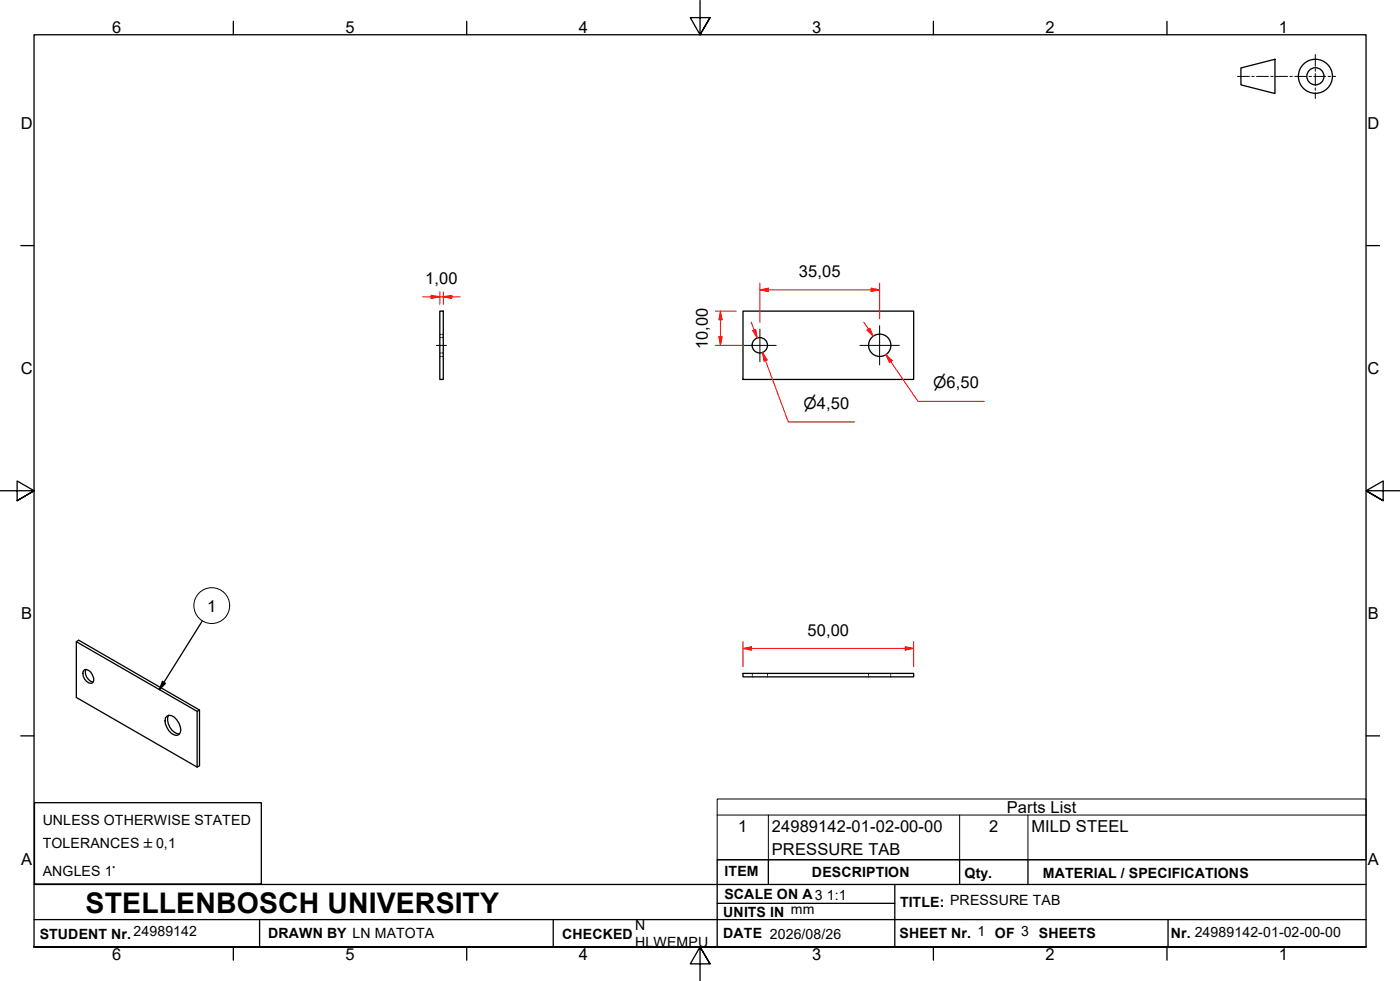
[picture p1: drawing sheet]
<svg xmlns="http://www.w3.org/2000/svg" width="410mm" height="287mm" viewBox="0 0 410 287" stroke-linecap="round" stroke-linejoin="round" font-family="sans-serif">
<!-- layer: Visible Edges(ISO) -->
<g fill="none" stroke="#000" stroke-width=".38">
<path d="M128.8 91.1h1v20h-1zM217.6 91.1h49.9v20h-49.9zM22.4 187.8l35.3 20.4 .7-.4-35.3-20.4-.7 .4v16.4l35.3 20.4M24.4 196.4l.4-.4a2.64 2.64 0 0 1 2.3 3.8 1.82 1.82 0 0 1-2.3-1l-.4-.9zM25.1 196a2.92 2.92 0 0 0 2.1 3.7M217.6 197.1h49.9v1h-49.9zM48.9 209.6a2.21 2.21 0 0 1 2.9 1.1 4.2 4.2 0 0 1 1 3.8l-.4 .5a2.3 2.3 0 0 1-2.9-1.1 4.3 4.3 0 0 1-1-3.8zM49.4 209.4a4.1 4.1 0 0 0 3.2 5.4M58.4 207.8v16.4l-.7 .4v-16.4"/>
<circle cx="222.5" cy="101.1" r="2.25"/>
<circle cx="257.6" cy="101.1" r="3.3"/>
</g>
<!-- layer: Hidden Edges(ISO) -->
<g fill="none" stroke="#000" stroke-width=".29">
<path d="M128.8 98.8h.3M128.8 97.9h.3M129.4 98.8h.4M129.4 97.9h.4M128.8 103.3h.3M128.8 104.3h.3M129.4 103.3h.4M129.4 104.3h.4M220.3 197.1v.4M220.3 197.8v.3M224.7 197.1v.4M224.7 197.8v.3"/>
<path d="M254.3 197.1v.4M254.3 197.8v.3M260.8 197.1v.4M260.8 197.8v.3"/>
</g>
<!-- layer: Symbols(ISO) -->
<path d="M210 238.6v-4.7h190v4.7M210 238.6v13.1h190v-13.1M210 238.6h190M225 238.6v13.1M281 238.6v13.1M301 238.6v13.1" fill="none" stroke="#000" stroke-width=".29"/>
<!-- layer: Border_0 -->
<g fill="none" stroke="#000" stroke-width=".38">
<path d="M68.3 6.2v4M136.7 6.2v4M205 .1v10.1l-2.9-5h5.8l-2.9 5 2.9-5M273.3 6.2v4M341.7 6.2v4M6.1 71.9h3.9M400 71.9h3.9M0 143.7h10l-5-2.9v5.8l5-2.9-5 2.9M410 143.7h-10l5-2.9v5.8l-5-2.9 5 2.9M6.1 215.4h3.9M400 215.4h3.9M10 277.2v-267h390v267h-390h390"/>
<path d="M68.3 277.2v3.9M136.7 277.2v3.9M273.3 277.2v3.9M341.7 277.2v3.9M207.9 282.1l-2.9-4.9 2.9 4.9h-5.8l2.9-4.9v10"/>
</g>
<!-- layer: Sketch Geometry(ISO) -->
<g fill="none" stroke="#000" stroke-width=".38">
<path d="M363.3 19.9l10-2.6v10.1l-10-2.6zM10.1 235h66.4v23.8h-66.4zM10 258.9h390M225 251.7v7.2M262 258.9v18.3M281 251.7v7.2M301 251.7v7.2M400 251.7h-190v25.5M10 277.2h390M10 269.2h390M76 269.2v8M162 269.2v8"/>
<path d="M210 264.4h52M342 269.2v8"/>
<circle cx="385.2" cy="22.3" r="5"/>
<circle cx="385.2" cy="22.3" r="2.51"/>
</g>
<g fill="none" stroke="#000" stroke-width=".29">
<path d="M385.1 16v3.4M362.3 22.4h3.5M366.5 22.4h.7M367.9 22.4h3.5M372.1 22.4h.7M373.5 22.4h3.5M377.7 22.4h.7M379.1 22.4h3.5M383.3 22.4h.7M384.7 22.4h3.5M385.1 20.1v.7M385.1 21.5v3.5"/>
<path d="M385.1 25.7v.7M385.1 27.1v1.7M388.9 22.4h.7M390.3 22.4h.8"/>
</g>
<!-- layer: Center Mark(ISO) -->
<path d="M222.5 96.3v9.6M257.6 95.3v11.5M217.7 101.1h9.6M251.8 101.1h11.5" fill="none" stroke="#000" stroke-width=".29"/>
<!-- layer: Dimensions(ISO) -->
<path d="M126.2 86.9h2.6" fill="none" stroke="#f00" stroke-width=".29"/>
<path d="M126.2 86.4l2.6 .5-2.6 .5z" fill="#f00"/>
<path d="M126.2 86.4l2.6 .5-2.6 .5zM129.8 86.9h2.5" fill="none" stroke="#f00" stroke-width=".29"/>
<path d="M129.8 86.9l2.5-.5v1z" fill="#f00"/>
<path d="M123.8 86.9h2.4M128.8 86.9h1M128.8 85.4v3.7M129.8 86.9l2.5-.5v1zM129.8 85.4v3.7M132.3 86.9h2.4M222.5 84.9h2.5" fill="none" stroke="#f00" stroke-width=".29"/>
<!-- layer: Centerline(ISO) -->
<path d="M127.8 101.1h2.9" fill="none" stroke="#000" stroke-width=".29"/>
<!-- layer: Dimensions(ISO) -->
<path d="M222.5 84.9l2.5-.6v1.1z" fill="#f00"/>
<path d="M222.5 84.9l2.5-.6v1.1zM255.1 84.9h2.5" fill="none" stroke="#f00" stroke-width=".29"/>
<path d="M255.1 84.3l2.5 .6-2.5 .5z" fill="#f00"/>
<path d="M210.9 98.6v2.5M222.5 82.9v11.5M225 84.9h30.1M255.1 84.3l2.5 .6-2.5 .5zM257.6 82.9v10.5" fill="none" stroke="#f00" stroke-width=".29"/>
<path d="M210.5 98.6h1l-.6 2.5z" fill="#f00"/>
<path d="M210.5 98.6h1l-.6 2.5zM210.9 91.1v2.5" fill="none" stroke="#f00" stroke-width=".29"/>
<path d="M210.9 91.1l.6 2.5h-1z" fill="#f00"/>
<path d="M209.5 91.1h6.1M210.9 91.1l.6 2.5h-1zM210.9 93.6v5M209.5 101.1h8.2M223.3 103.2l.9 2.4" fill="none" stroke="#f00" stroke-width=".29"/>
<path d="M223.3 103.2l1.3 2.2-.9 .3z" fill="#f00"/>
<path d="M220.9 96.7l.8 2.3M223.3 103.2l1.3 2.2-.9 .3z" fill="none" stroke="#f00" stroke-width=".29"/>
<path d="M220.4 96.8l.9-.3 .4 2.5z" fill="#f00"/>
<path d="M220 94.3l.9 2.4M220.4 96.8l.9-.3 .4 2.5zM223.3 103.2l7.5 20.3h19.5M259.4 103.8l1.4 2.1" fill="none" stroke="#f00" stroke-width=".29"/>
<path d="M259.4 103.8l1.8 1.8-.8 .5z" fill="#f00"/>
<path d="M254.3 96.3l1.4 2.1M259.4 103.8l1.8 1.8-.8 .5z" fill="none" stroke="#f00" stroke-width=".29"/>
<path d="M253.9 96.7l.8-.6 1 2.3z" fill="#f00"/>
<path d="M252.9 94.3l1.4 2M253.9 96.7l.8-.6 1 2.3zM259.4 103.8l9.4 13.7h19.4M217.6 189.8h2.4" fill="none" stroke="#f00" stroke-width=".29"/>
<path d="M217.6 189.8l2.4-.5v1z" fill="#f00"/>
<path d="M217.6 189.8l2.4-.5v1zM265 189.8h2.5" fill="none" stroke="#f00" stroke-width=".29"/>
<path d="M265 189.3l2.5 .5-2.5 .5z" fill="#f00"/>
<path d="M217.6 187.8v7.3M220 189.8h45M265 189.3l2.5 .5-2.5 .5zM267.5 187.8v7.3" fill="none" stroke="#f00" stroke-width=".29"/>
<!-- layer: Symbols(ISO) -->
<path d="M47.6 199.5l.9 .5-1.8 1.9zM59.2 181.8l-12.5 20.1" fill="none" stroke="#000" stroke-width=".38"/>
<path d="M47.6 199.5l.9 .5-1.8 1.9z" fill="#000"/>
<circle cx="62" cy="177.3" r="5.2" fill="none" stroke="#000" stroke-width=".29"/>
<text font-size="8.3" x="25.1" y="267.2">STELLENBOSCH UNIVERSITY</text>
<g font-size="4.8">
<text x="32.8" y="9.7">6</text>
<text x="101.2" y="9.7">5</text>
<text x="169.5" y="9.7">4</text>
<text x="237.8" y="9.7">3</text>
<text x="306.1" y="9.7">2</text>
<text x="374.5" y="9.7">1</text>
<text x="6.1" y="37.8">D</text>
<text x="400.4" y="37.8">D</text>
<text x="124.5" y="83.2">1,00</text>
<text x="233.9" y="81.2">35,05</text>
<text x="207.3" y="102.2" transform="rotate(-90 207.3 102.2)">10,00</text>
<text x="6.1" y="109.6">C</text>
<text x="400.4" y="109.6">C</text>
<text x="60.6" y="179.1">1</text>
<text x="6.2" y="181.3">B</text>
<text x="400.5" y="181.3">B</text>
<text x="236.4" y="186.1">50,00</text>
<text x="294.8" y="238">Parts List</text>
<text x="216.2" y="243.6">1</text>
<text x="226" y="243.6">24989142-01-02-00-00</text>
<text x="289.6" y="243.6">2</text>
<text x="302" y="243.7">MILD STEEL</text>
<text x="226" y="250.1">PRESSURE TAB</text>
<text x="6.2" y="253.1">A</text>
<text x="400.5" y="253.1">A</text>
<text x="32.8" y="281.1">6</text>
<text x="101.2" y="281.1">5</text>
<text x="169.5" y="281.1">4</text>
<text x="237.8" y="281.1">3</text>
<text x="306.1" y="281.1">2</text>
<text x="374.5" y="281.1">1</text>
</g>
<g font-size="4.6">
<text x="273.2" y="113.6">⌀6,50</text>
<text x="235.3" y="119.6">⌀4,50</text>
</g>
<g font-size="4.1">
<text x="12.5" y="241.4">UNLESS OTHERWISE STATED</text>
<text x="12.5" y="248.4">TOLERANCES ±0,1</text>
<text x="12.5" y="256.5">ANGLES 1°</text>
<text x="212.2" y="256.5">ITEM</text>
<text x="237.7" y="256.7">DESCRIPTION</text>
<text x="282.4" y="256.9">Qty.</text>
<text x="305.4" y="256.9">MATERIAL / SPECIFICATIONS</text>
<text x="212.1" y="263">SCALE ON A3</text>
<text x="242.1" y="263.3">1:1</text>
<text x="211.8" y="268.4">UNITS IN mm</text>
<text x="263.5" y="265.6">TITLE: PRESSURE TAB</text>
<text x="11.6" y="274.8">STUDENT Nr. 24989142</text>
<text x="78.5" y="274.6">DRAWN BY LN MATOTA</text>
<text x="164.6" y="274.8">CHECKED</text>
<text x="186" y="272.4">N</text>
<text x="211.8" y="274.6">DATE 2026/08/26</text>
<text x="263.4" y="274.6">SHEET Nr. 1 OF 3 SHEETS</text>
<text x="342.8" y="274.5">Nr. 24989142-01-02-00-00</text>
<text x="186" y="277.1">HLWEMPU</text>
</g>
</svg>
